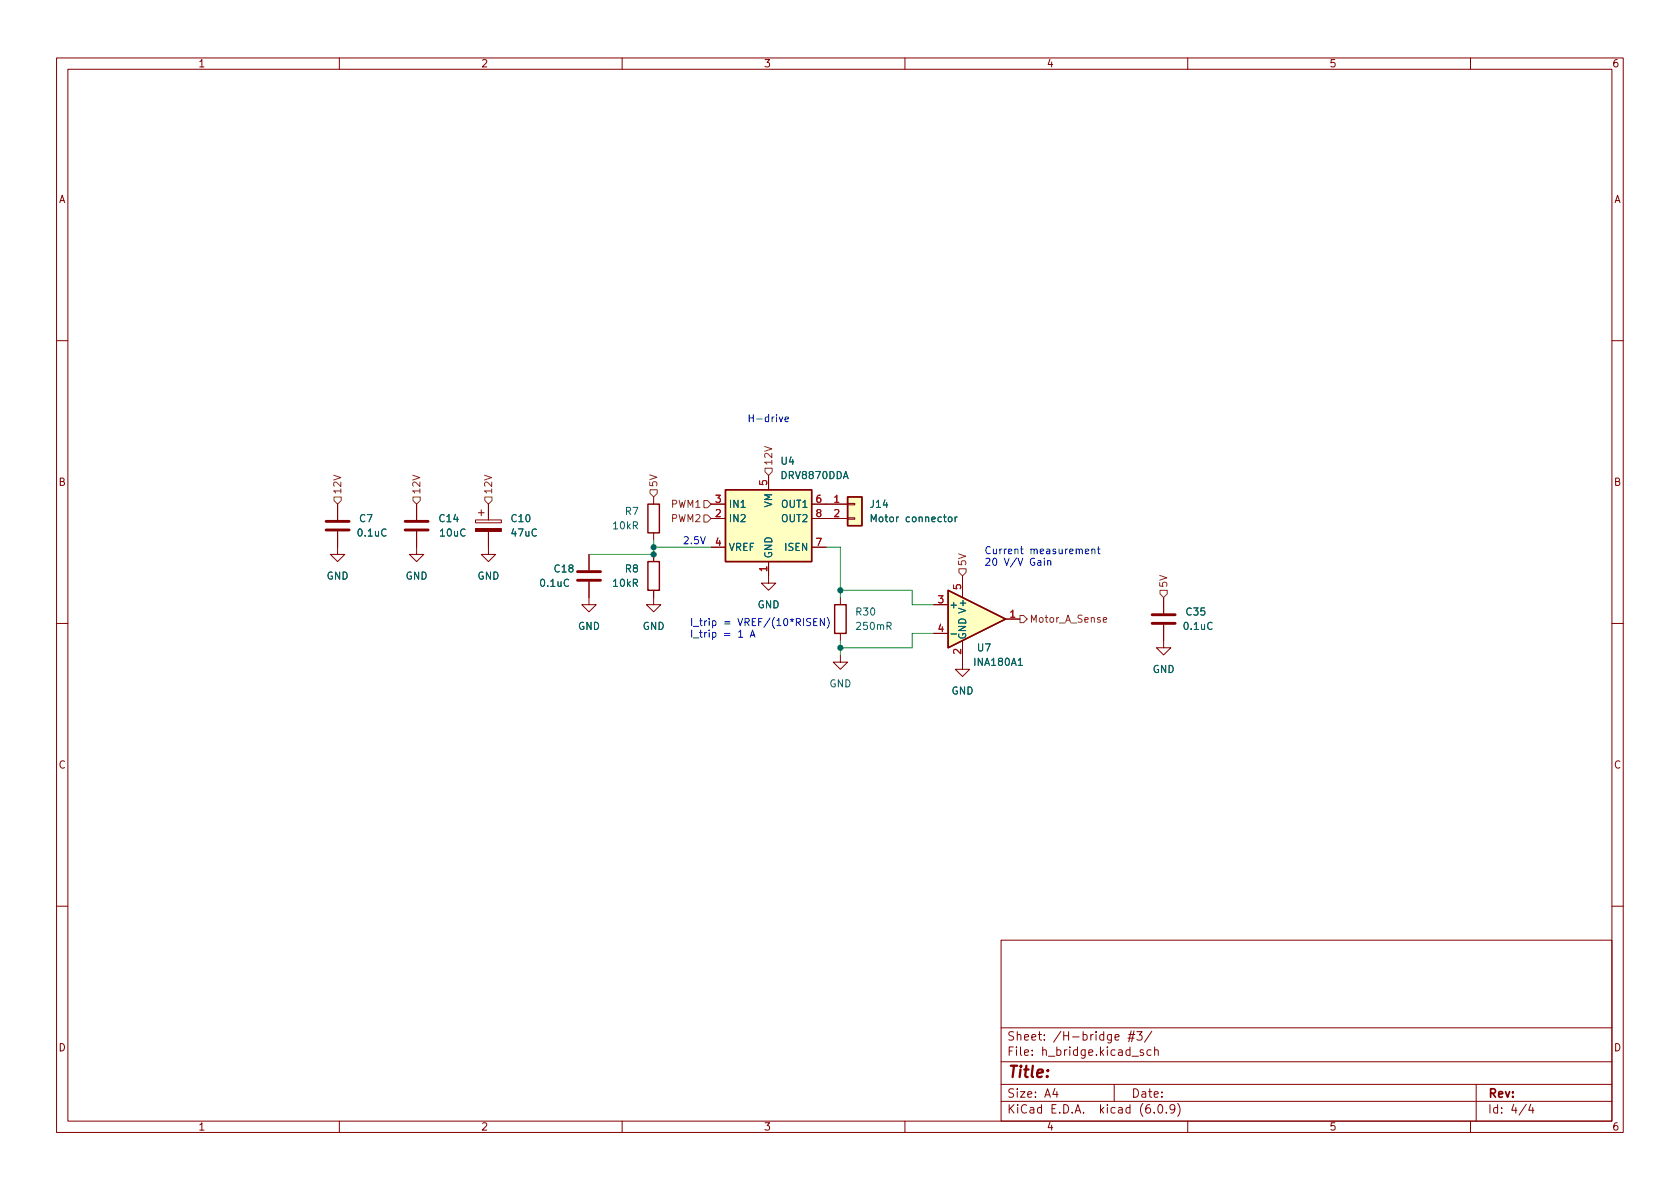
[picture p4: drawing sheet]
<svg xmlns="http://www.w3.org/2000/svg" width="297mm" height="210mm" viewBox="0 0 297 210" stroke-linecap="round" stroke-linejoin="round" font-family="sans-serif">
<g fill="none" stroke="#840000" stroke-width=".18">
<path d="M10 10.2h277v190.1h-277zM12 12.2h273v186.1h-273zM60 10.2v2M110 10.2v2M160 10.2v2M210 10.2v2M260 10.2v2M10 60.2h2M285 60.2h2M59.7 94v4h1.3l-1.3 1.3-1.3-1.3h1.3M59.7 89.1v2.8M73.7 94v4h1.2l-1.2 1.3-1.3-1.3h1.3"/>
<path d="M73.7 89.1v2.8M84.1 91.9h4.5v.6h-4.5zM84.6 90.7h1M85.1 90.2v1M86.4 94v4h1.2l-1.2 1.3-1.3-1.3h1.3M86.4 89.1v2.8M104.1 98v2.8M115.6 87.9v1.2M115.6 94.2v1.3M115.6 98v1.3M125.7 91.7h2.6M125.7 89.1h2.6"/>
<path d="M125.7 96.8h2.6M135.9 99.3v3.8h1.3l-1.3 1.3-1.3-1.3h1.3M135.9 84.1v2.5M143.5 91.7h6.4M143.5 89.1h6.4M143.5 96.8h2.5M149.9 91.6h1.2v.2h-1.2zM149.9 89h1.2v.3h-1.2zM10 110.2h2M104.1 102.9v4h1.3l-1.3 1.3-1.2-1.3h1.2M115.6 104.4v2.5h1.2l-1.2 1.3-1.3-1.3h1.3M148.6 115.8v1.3h1.3l-1.3 1.3-1.3-1.3h1.3"/>
<path d="M148.6 105.7v1.2M148.6 112v1.3M165.1 106.9h2.5M165.1 112h2.5M170.2 113.3v5.1h1.2l-1.2 1.2-1.3-1.2h1.3M170.2 101.8v3.9M177.8 109.5h2.5M205.7 110.5v4h1.3l-1.3 1.3-1.2-1.3h1.2M205.7 105.7v2.8M285 110.2h2M10 160.2h2M177 166.3h108v32h-108z"/>
<path d="M285 160.2h2M60 198.3v2M110 198.3v2M160 198.3v2M177 194.8h108M177 191.8h108M177 187.8h108M177 181.8h108M186.5 192.5l-.4 1h1M186.9 193v1M197 191.8v3M197.1 183.4l.8-.1-.1-.3-.4-.1-.3 .2 .1 .8h.6"/>
<path d="M199.4 183.6h1.1M199.6 182.9h1M200 182.3l-.4 1.9M200.1 186.8h1.2M200.5 182.3l-.4 1.9M201 182.4h.9l-.5 .6 .5 .1v.7l-.3 .1h-.4l-.2-.1M202.1 185.7l-.3-.1-.2 .2v.3l.5 .1v.4h-.5M203.5 185.7l-.4-.1-.3 .3v.4l.1 .3h.6M203.6 182.4l-1.2 1.9M204.1 196.7v.1M204.1 185.8l.3-.2 .3 .1 .1 .9M204.1 185.1v1.5"/>
<path d="M204.9 195.4l.2-.1a.81 .81 0 0 1 .6 .7 .81 .81 0 0 1-.3 .8h-.2a.81 .81 0 0 1-.6-.6 .81 .81 0 0 1 .3-.8zM206.2 196.7v.1M207.7 196l-.3 .3h-.3l-.2-.3 .1-.6 .4-.1 .2 .2a.99 .99 0 0 1-.3 1.3h-.3M208.2 195.1a1.72 1.72 0 0 1 0 2.3M210 198.3v2M260 198.3v2M261 191.8v6.5M269.9 195.3l-1.3 1.9M270.6 195.3l-.3 1h.9M271 195.8v1"/>
</g>
<path d="M114.6 99.3h2v5.1h-2zM114.6 89.1h2v5.1h-2zM128.3 86.6h15.2v12.7h-15.2zM149.9 87.9h2.5v5.1h-2.5zM147.6 106.9h2v5.1h-2zM167.6 104.4l10.2 5.1-10.2 5z" fill="none" stroke="#840000" stroke-width=".25"/>
<g fill="#ffffc2" stroke="#ffffc2" stroke-width=".18">
<path d="M167.6 104.4l10.2 5.1-10.2 5z"/>
<path d="M128.3 86.6h15.2v12.7h-15.2z"/>
<path d="M149.9 87.9h2.5v5.1h-2.5z"/>
</g>
<path d="M154.1 92.3v-1.3l.4 .9 .4-.9v1.3M167.7 91.5l.2-.1 .4 .1v.5l-.1 .2-.3 .1-.2-.2zM168.9 91.4v.9M169.2 91.4l-.3 .3M168.1 112.1h1M180 117.7h.8" fill="none" stroke="#006464" stroke-width=".18"/>
<path d="M57.7 93.7h4M57.7 92.2h4M71.6 93.7h4.1M71.6 92.2h4.1M102.1 102.6h4.1M102.1 101.1h4.1M203.7 110.2h4.1M203.7 108.7h4.1" fill="none" stroke="#840000" stroke-width=".51"/>
<path d="M84.1 93.5h4.5v.5h-4.5z" fill="#840000" stroke="#840000" stroke-width=".18"/>
<path d="M59.1 87.9h1.2v.6l-.6 .6-.6-.6zM73 87.9h1.3v.6l-.6 .6-.7-.6zM85.7 87.9h1.3v.6l-.6 .6-.7-.6zM114.9 86.6h1.3v.6l-.6 .7-.7-.7zM124.5 88.5h.6l.6 .6-.6 .7h-.6zM124.5 91.1h.6l.6 .6-.6 .6h-.6zM135.3 82.8h1.2v.6l-.6 .7-.6-.7zM169.5 100.6h1.3v.6l-.6 .6-.7-.6zM180.3 108.8h.7l.6 .7-.6 .6h-.7zM195.1 109.6l.6-.1-.1-.2-.3-.1-.2 .2v.6h.5M205.1 104.4h1.3v.6l-.7 .7-.6-.7z" fill="none" stroke="#725600" stroke-width=".18"/>
<g fill="none" stroke="#0000c2" stroke-width=".18">
<path d="M137.8 73.7l.3 .9 .3-.9M138.8 74.2l.6-.2v-.2l-.4-.1-.2 .2 .1 .6h.5M183.5 99.2h.5v.8M184 99.4l-.4 .1-.2 .2 .2 .3 .4-.1M184.6 98.7v.1M184.6 99.1v.9M185.3 99.3l.1-.2 .3 .1 .1 .8M185.3 99.1v.9M191.9 97.5l.6-.1v-.3h-.4l-.2 .2 .1 .6h.5M193.1 97.2l.1-.1h.3l.1 .8M193.1 97.1v.8M194 97.1h.5"/>
<path d="M194.2 96.7v1.1l.3 .1M130.6 112.7h.7M132.6 112.7l.5-1.3 .4 1.3M132.8 112.3h.6M143.3 109.4h-.4l-.3 .2 .1 .3 .6 .2v.4l-.2 .1h-.5M143.9 110h.4M144.5 109.4h-.6v1.2h.6M145.8 109.4v1.2l-.8-1.2v1.2M146.2 109.2a1.46 1.46 0 0 1 0 1.9"/>
</g>
<path d="M115.6 95.5v2.5h-11.5M115.6 96.8h10.1M146 96.8h2.6v8.9M148.6 104.4h12.7v2.5h3.8M148.6 113.3v2.5M165.1 112h-3.8v2.5h-12.7" fill="none" stroke="#009600" stroke-width=".18"/>
<g fill="#009600" stroke="#009600" stroke-width=".18">
<circle cx="148.6" cy="104.4" r=".46"/>
<circle cx="148.6" cy="114.5" r=".46"/>
<circle cx="115.6" cy="98" r=".46"/>
<circle cx="115.6" cy="96.8" r=".46"/>
</g>
<text font-size="2.8" fill="#840000" x="178" y="190.6">Title:</text>
<g font-size="2.1" fill="#840000">
<text x="178" y="184">Sheet: /H-bridge #3/</text>
<text x="178" y="186.7">File: h_bridge.kicad_sch</text>
<text x="178" y="196.9">KiCad E.D.A. kicad (6.0.9)</text>
<text x="178" y="194.1">Size: A4</text>
<text x="200" y="194.1">Date:</text>
<text x="263" y="194.1">Rev:</text>
<text x="263" y="196.9">Id: 4/4</text>
</g>
<g font-size="1.8" fill="#840000">
<text x="35" y="11.9">1</text>
<text x="85" y="11.9">2</text>
<text x="135" y="11.9">3</text>
<text x="185" y="11.9">4</text>
<text x="235" y="11.9">5</text>
<text x="285" y="11.9">6</text>
<text x="10.3" y="35.9">A</text>
<text x="285.3" y="35.9">A</text>
<text x="10.3" y="85.9">B</text>
<text x="285.3" y="85.9">B</text>
<text x="10.3" y="135.9">C</text>
<text x="285.3" y="135.9">C</text>
<text x="10.3" y="185.9">D</text>
<text x="285.3" y="185.9">D</text>
<text x="35" y="199.9">1</text>
<text x="85" y="199.9">2</text>
<text x="135" y="199.9">3</text>
<text x="185" y="199.9">4</text>
<text x="235" y="199.9">5</text>
<text x="285" y="199.9">6</text>
</g>
<g font-size="1.8" fill="#0000c2">
<text x="132.1" y="74.6">H-drive</text>
<text x="120.6" y="96.2">2.5V</text>
<text x="174" y="98">Current measurement</text>
<text x="174" y="100">20 V/V Gain</text>
<text x="121.9" y="110.7">I_trip = VREF/(10*RISEN)</text>
<text x="121.9" y="112.7">I_trip = 1 A</text>
</g>
<g font-size="1.8" fill="#725600">
<text x="136.5" y="82.4" transform="rotate(-90 136.5 82.4)">12V</text>
<text x="60.3" y="87.5" transform="rotate(-90 60.3 87.5)">12V</text>
<text x="74.3" y="87.5" transform="rotate(-90 74.3 87.5)">12V</text>
<text x="87" y="87.5" transform="rotate(-90 87 87.5)">12V</text>
<text x="116.2" y="86.2" transform="rotate(-90 116.2 86.2)">5V</text>
<text x="118.8" y="89.8">PWM1</text>
<text x="118.8" y="92.3">PWM2</text>
<text x="170.8" y="100.2" transform="rotate(-90 170.8 100.2)">5V</text>
<text x="206.4" y="104" transform="rotate(-90 206.4 104)">5V</text>
<text x="182" y="110.1">Motor_A_Sense</text>
</g>
<g font-size="1.8" fill="#006464">
<text x="138.1" y="82.2">U4</text>
<text x="128.8" y="89.8">IN1</text>
<text x="136.5" y="89.8" transform="rotate(-90 136.5 89.8)">VM</text>
<text x="138.3" y="89.8">OUT1</text>
<text x="138.3" y="84.7">DRV8870DDA</text>
<text x="154" y="89.8">J14</text>
<text x="63.4" y="94.9">0.1uC</text>
<text x="63.6" y="92.3">C7</text>
<text x="77.7" y="92.3">C14</text>
<text x="77.9" y="94.9">10uC</text>
<text x="90.5" y="92.3">C10</text>
<text x="90.5" y="94.9">47uC</text>
<text x="108.5" y="93.6">10kR</text>
<text x="110.6" y="91.1">R7</text>
<text x="128.8" y="92.3">IN2</text>
<text x="138.3" y="92.3">OUT2</text>
<text x="154.6" y="92.3">Motor connector</text>
<text x="98.1" y="101.2">C18</text>
<text x="110.6" y="101.2">R8</text>
<text x="128.8" y="97.4">VREF</text>
<text x="136.5" y="98.8" transform="rotate(-90 136.5 98.8)">GND</text>
<text x="138.9" y="97.4">ISEN</text>
<text x="57.7" y="102.5">GND</text>
<text x="71.7" y="102.5">GND</text>
<text x="84.4" y="102.5">GND</text>
<text x="95.6" y="103.8">0.1uC</text>
<text x="108.5" y="103.8">10kR</text>
<text x="133.9" y="107.6">GND</text>
<text x="167.8" y="107.6">+</text>
<text x="102.2" y="111.4">GND</text>
<text x="113.6" y="111.4">GND</text>
<text x="151.4" y="108.8">R30</text>
<text x="151.6" y="111.4">250mR</text>
<text x="170.8" y="113.2" transform="rotate(-90 170.8 113.2)">GND V+</text>
<text x="209.4" y="111.4">0.1uC</text>
<text x="209.8" y="108.8">C35</text>
<text x="172.4" y="117.7">INA180A1</text>
<text x="172.9" y="115.2">U7</text>
<text x="203.8" y="119">GND</text>
<text x="146.6" y="121.5">GND</text>
<text x="168.2" y="122.8">GND</text>
</g>
<g font-size="1.8" fill="#a90000">
<text x="126.5" y="88.9">3</text>
<text x="135.6" y="85.8" transform="rotate(-90 135.6 85.8)">5</text>
<text x="144.3" y="88.9">6</text>
<text x="147.5" y="88.9">1</text>
<text x="126.5" y="91.4">2</text>
<text x="144.3" y="91.4">8</text>
<text x="147.5" y="91.4">2</text>
<text x="126.5" y="96.5">4</text>
<text x="135.6" y="101.1" transform="rotate(-90 135.6 101.1)">1</text>
<text x="144.3" y="96.5">7</text>
<text x="165.9" y="106.7">3</text>
<text x="169.9" y="104.2" transform="rotate(-90 169.9 104.2)">5</text>
<text x="165.9" y="111.8">4</text>
<text x="178.6" y="109.2">1</text>
<text x="169.9" y="115.7" transform="rotate(-90 169.9 115.7)">2</text>
</g>
</svg>
